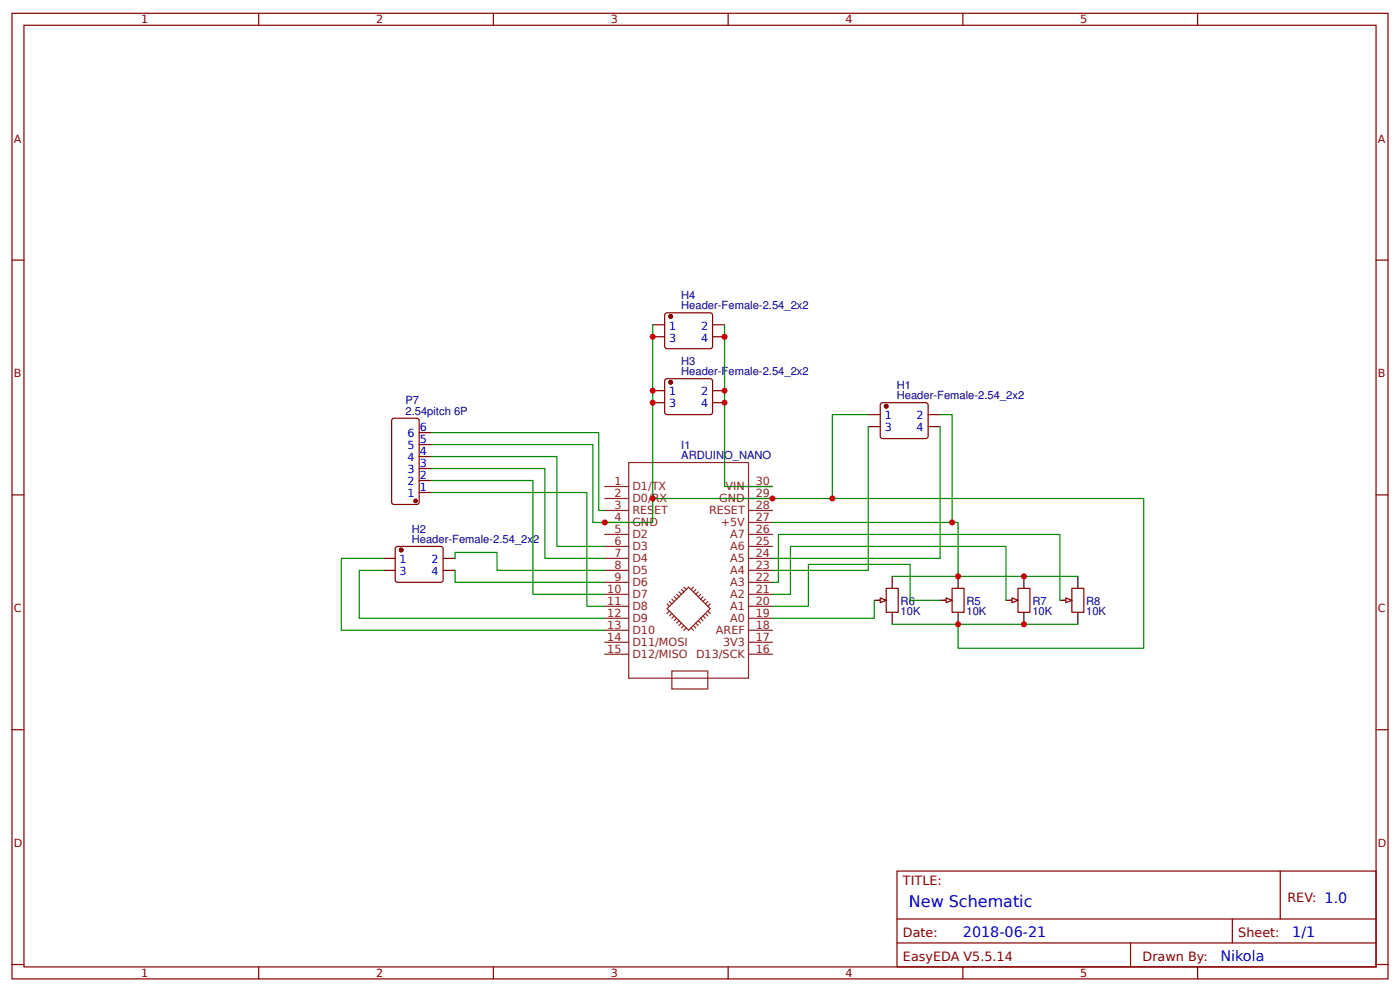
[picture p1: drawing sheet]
<svg xmlns="http://www.w3.org/2000/svg" width="309mm" height="219mm" viewBox="0 0 309 219" stroke-linecap="round" stroke-linejoin="round" font-family="sans-serif">
<g fill="none" stroke="#800" stroke-width=".26">
<path d="M2.6 2.9h304.1v213.3h-304.1zM5.3 5.6h298.7v207.9h-298.7zM57.1 2.9v2.7M109 2.9v2.7M160.9 2.9v2.7M212.7 2.9v2.7M264.6 2.9v2.7M2.6 57.4h2.7M304 57.4h2.7M2.6 109.3h2.7M304 109.3h2.7M208.5 132.6h1.3"/>
<path d="M210.3 129.9h2.7v5.3h-2.7zM2.6 161.2h2.7M304 161.2h2.7M198.2 192.4h105.8v21.1h-105.8zM282.8 192.4v10.6M2.6 213h2.7M57.1 213.5v2.7M109 213.5v2.7M160.9 213.5v2.7M198.2 203h105.8M198.2 208.3h105.8M212.7 213.5v2.7"/>
<path d="M249.8 208.3v5.2M264.6 213.5v2.7M272.3 203v5.3M304 213h2.7"/>
</g>
<g fill="none" stroke="#8d2323" stroke-width=".26">
<path d="M133.6 118h5.3M133.6 115.4h5.3M133.6 112.7h5.3M133.6 110.1h5.3M133.6 107.4h5.3M138.9 102.2h26.5v47.6h-26.5zM165.4 118h5.3M165.4 115.4h5.3M165.4 112.7h5.3M165.4 110.1h5.3M165.4 107.4h5.3M133.6 139.2h5.3"/>
<path d="M133.6 136.6h5.3M133.6 133.9h5.3M133.6 131.3h5.3M133.6 128.6h5.3M133.6 126h5.3M133.6 123.3h5.3M133.6 120.7h5.3M147.4 133.4l.5 .5M147.9 132.8l.5 .6M147.9 135l-.5 .5M148.4 132.3l.6 .5M148.4 135.5l-.5 .5"/>
<path d="M149 131.8l.5 .5M149 136l-.6 .6M149.5 131.3l.5 .5M149.5 136.6l-.5 .5M150 130.7l.5 .6M150 137.1l-.5 .5M150.5 130.2l.6 .5M150.5 137.6l-.5 .5M151.1 129.7l.5 .5M151.1 138.1l-.6 .6M151.6 138.7l-.5 .5M152.7 138.7l.5 .5"/>
<path d="M153.2 130.7l3.7 3.7-4.8 4.8-2.1-2.1M153.2 138.1l.5 .6M153.2 130.7l-1.1-1-4.7 4.7 2.6 2.7M153.2 129.7l-.5 .5M153.7 137.6l.6 .5M153.7 130.2l-.5 .5M154.3 137.1l.5 .5M154.3 130.7l-.6 .6M154.8 136.6l.5 .5M154.8 131.3l-.5 .5M155.3 136l.5 .6M155.3 131.8l-.5 .5"/>
<path d="M155.8 135.5l.6 .5M155.8 132.3l-.5 .5M156.4 135l.5 .5M156.4 132.8l-.6 .6M156.9 133.4l-.5 .5M165.4 139.2h5.3M165.4 136.6h5.3M165.4 133.9h5.3M165.4 131.3h5.3M165.4 128.6h5.3M165.4 126h5.3M165.4 123.3h5.3"/>
<path d="M165.4 120.7h5.3M133.6 141.8h5.3M133.6 144.5h5.3M148.4 148.2h8v4h-8zM165.4 141.8h5.3M165.4 144.5h5.3"/>
</g>
<path d="M207.7 132.6h2.6M211.7 127.3v2.6M211.7 135.2v2.7" fill="none" stroke="#000" stroke-width=".26"/>
<path d="M209 132.1l1.3 .5-1.3 .5z" fill="#efefef" stroke="#800" stroke-width=".26"/>
<path d="M193.1 132.6h2.7M197.1 127.3v2.6M197.1 135.2v2.7" fill="none" stroke="#000" stroke-width=".26"/>
<path d="M193.9 132.6h1.4M195.8 129.9h2.6v5.3h-2.6z" fill="none" stroke="#800" stroke-width=".26"/>
<path d="M194.5 132.1l1.3 .5-1.3 .5z" fill="#efefef" stroke="#800" stroke-width=".26"/>
<path d="M222.2 132.6h2.7M226.2 127.3v2.6M226.2 135.2v2.7" fill="none" stroke="#000" stroke-width=".26"/>
<path d="M223 132.6h1.4M224.9 129.9h2.6v5.3h-2.6z" fill="none" stroke="#800" stroke-width=".26"/>
<path d="M223.6 132.1l1.3 .5-1.3 .5z" fill="#efefef" stroke="#800" stroke-width=".26"/>
<path d="M234.2 132.6h2.6M238.1 127.3v2.6M238.1 135.2v2.7" fill="none" stroke="#000" stroke-width=".26"/>
<path d="M234.9 132.6h1.4M236.8 129.9h2.6v5.3h-2.6z" fill="none" stroke="#800" stroke-width=".26"/>
<path d="M235.5 132.1l1.3 .5-1.3 .5z" fill="#efefef" stroke="#800" stroke-width=".26"/>
<g fill="none" stroke="#080" stroke-width=".26">
<path d="M144.2 71.7v43.7h-13.2v-17.2h-35.8M160.1 71.7v35.7h10.6M95.2 95.5h37.1v17.2h1.3M191.8 91.6h-7.9v18.5M191.8 94.2v31.8h-21.1M207.7 91.6h2.6v23.8M207.7 94.2v29.1h-37M95.2 108.8h34.4v25.1h4M95.2 106.1h22.5v25.2h15.9M95.2 103.5h25.2v19.8h13.2M95.2 100.8h27.8v19.9h10.6M144.2 110.1h108.5v33.1h-41v-5.3"/>
<path d="M170.7 115.4h41v11.9M84.7 126h-5.3v10.6h54.2M84.7 123.3h-9.3v15.9h58.2M100.5 123.3v-1.3h9.3v4h23.8M100.5 126v2.6h33.1M170.7 131.3h3.9v-10.6h47.6v11.9M170.7 128.6h1.3v-10.6h62.2v14.6M193.1 132.6v4h-22.4M197.1 127.3h41M197.1 137.9h41M207.7 132.6h-6.6v-8h-22.5v9.3h-7.9"/>
</g>
<g fill="#800" stroke="#800" stroke-width=".26">
<circle cx="195.8" cy="89.7" r=".4"/>
<circle cx="88.6" cy="121.5" r=".4"/>
<circle cx="148.2" cy="84.4" r=".4"/>
<circle cx="148.2" cy="69.9" r=".4"/>
<circle cx="91.8" cy="110.6" r=".4"/>
</g>
<g fill="none" stroke="#800" stroke-width=".26">
<path d="M144.2 71.7h2.6M144.2 74.4h2.6M147.1 69.2h10.1l.2 .4v7.2l-.5 .2-9.8-.1-.3-.4v-6.9zM157.4 71.7h2.7M157.4 74.4h2.7M86.8 92.4h5.3l.4 .2 .1 18.3-.3 .4-5.3 .1-.4-.2-.1-18.3zM92.6 98.2h2.6M92.6 95.5h2.6M144.2 86.3h2.6M144.2 88.9h2.6M147.1 83.7h10.1l.2 .5v7.1l-.5 .3-9.8-.1-.3-.5v-6.8zM157.4 86.3h2.7"/>
<path d="M157.4 88.9h2.7M191.8 91.6h2.7M191.8 94.2h2.7M194.5 89.2l.5-.3 9.8 .1 .3 .5-.1 7.1-.5 .3-9.8-.1-.2-.5zM205.1 91.6h2.6M205.1 94.2h2.6M92.6 108.8h2.6M92.6 106.1h2.6M92.6 103.5h2.6M92.6 100.8h2.6M84.7 123.3h2.6M84.7 126h2.6"/>
<path d="M87.4 120.9l.4-.2h9.8l.3 .5-.1 7.2-.4 .2-9.8-.1-.3-.4zM97.9 123.3h2.6M97.9 126h2.6"/>
</g>
<g fill="#c00">
<circle cx="160.1" cy="88.9" r=".66"/>
<circle cx="144.2" cy="88.9" r=".66"/>
<circle cx="160.1" cy="86.3" r=".66"/>
<circle cx="160.1" cy="74.4" r=".66"/>
<circle cx="226.2" cy="137.9" r=".66"/>
<circle cx="211.7" cy="137.9" r=".66"/>
<circle cx="211.7" cy="127.3" r=".66"/>
<circle cx="226.2" cy="127.3" r=".66"/>
<circle cx="183.9" cy="110.1" r=".66"/>
<circle cx="210.3" cy="115.4" r=".66"/>
<circle cx="144.2" cy="86.3" r=".66"/>
<circle cx="144.2" cy="74.4" r=".66"/>
<circle cx="133.6" cy="115.4" r=".66"/>
<circle cx="144.2" cy="110.1" r=".66"/>
<circle cx="170.7" cy="110.1" r=".66"/>
</g>
<text font-size="3.5" fill="#00f" x="200.8" y="200.3">New Schematic</text>
<g font-size="3.2" fill="#00f">
<text x="212.7" y="206.9">2018-06-21</text>
<text x="285.5" y="206.9">1/1</text>
<text x="269.6" y="212.2">Nikola</text>
</g>
<g font-size="2.8" fill="#800">
<text x="199.5" y="195.6">TITLE:</text>
<text x="284.4" y="199.3">REV: 1.0</text>
<text x="199.5" y="206.9">Date:</text>
<text x="273.6" y="206.9">Sheet:</text>
<text x="199.5" y="212.2">EasyEDA V5.5.14</text>
<text x="252.4" y="212.2">Drawn By:</text>
</g>
<g font-size="2.5" fill="#800">
<text x="31.2" y="5.2">1</text>
<text x="83.1" y="5.2">2</text>
<text x="134.9" y="5.2">3</text>
<text x="186.8" y="5.2">4</text>
<text x="238.7" y="5.2">5</text>
<text x="3" y="31.5">A</text>
<text x="304.4" y="31.5">A</text>
<text x="3" y="83.4">B</text>
<text x="304.4" y="83.4">B</text>
<text x="3" y="135.2">C</text>
<text x="304.4" y="135.2">C</text>
<text x="3" y="187.1">D</text>
<text x="304.4" y="187.1">D</text>
<text x="31.2" y="215.8">1</text>
<text x="83.1" y="215.8">2</text>
<text x="134.9" y="215.8">3</text>
<text x="186.8" y="215.8">4</text>
<text x="238.7" y="215.8">5</text>
</g>
<g font-size="2.5" fill="#000080">
<text x="150.5" y="68.3">Header-Female-2.54_2x2</text>
<text x="150.5" y="66">H4</text>
<text x="150.5" y="82.8">Header-Female-2.54_2x2</text>
<text x="150.5" y="80.6">H3</text>
<text x="89.6" y="89.3">P7</text>
<text x="198.1" y="88.1">Header-Female-2.54_2x2</text>
<text x="198.1" y="85.9">H1</text>
<text x="89.6" y="91.6">2.54pitch 6P</text>
<text x="150.5" y="101.4">ARDUINO_NANO</text>
<text x="150.5" y="99.1">I1</text>
<text x="91" y="119.9">Header-Female-2.54_2x2</text>
<text x="91" y="117.6">H2</text>
<text x="199" y="135.8">10K</text>
<text x="199" y="133.5">R6</text>
<text x="213.5" y="135.8">10K</text>
<text x="213.5" y="133.5">R5</text>
<text x="228.1" y="135.8">10K</text>
<text x="228.1" y="133.5">R7</text>
<text x="240" y="135.8">10K</text>
<text x="240" y="133.5">R8</text>
</g>
<g font-size="2.5" fill="#00f">
<text x="147.8" y="72.8">1</text>
<text x="147.8" y="75.4">3</text>
<text x="154.9" y="75.4">4</text>
<text x="154.9" y="72.8">2</text>
<text x="147.8" y="87.3">1</text>
<text x="147.8" y="90">3</text>
<text x="154.9" y="90">4</text>
<text x="154.9" y="87.3">2</text>
<text x="92.7" y="95.3">6</text>
<text x="195.4" y="92.6">1</text>
<text x="195.4" y="95.3">3</text>
<text x="202.5" y="95.3">4</text>
<text x="202.5" y="92.6">2</text>
<text x="90.1" y="101.9">4</text>
<text x="90.1" y="99.2">5</text>
<text x="90.1" y="96.6">6</text>
<text x="92.7" y="100.6">4</text>
<text x="92.7" y="97.9">5</text>
<text x="90.1" y="107.2">2</text>
<text x="90.1" y="104.5">3</text>
<text x="92.7" y="105.9">2</text>
<text x="92.7" y="103.2">3</text>
<text x="90.1" y="109.8">1</text>
<text x="92.7" y="108.5">1</text>
<text x="88.3" y="124.4">1</text>
<text x="95.3" y="124.4">2</text>
<text x="88.3" y="127">3</text>
<text x="95.3" y="127">4</text>
</g>
<g font-size="2.5" fill="#8d2323">
<text x="135.7" y="107.2">1</text>
<text x="167" y="107.2">30</text>
<text x="135.7" y="112.5">3</text>
<text x="135.7" y="109.8">2</text>
<text x="139.7" y="113.5">RESET</text>
<text x="139.7" y="110.9">D0/RX</text>
<text x="139.7" y="108.2">D1/TX</text>
<text x="156.7" y="113.5">RESET</text>
<text x="158.9" y="110.9">GND</text>
<text x="160.3" y="108.2">VIN</text>
<text x="167" y="109.8">29</text>
<text x="167" y="112.5">28</text>
<text x="135.7" y="117.8">5</text>
<text x="135.7" y="115.1">4</text>
<text x="139.7" y="118.8">D2</text>
<text x="139.7" y="116.2">GND</text>
<text x="159.2" y="116.2">+5V</text>
<text x="161.3" y="118.8">A7</text>
<text x="167" y="115.1">27</text>
<text x="167" y="117.8">26</text>
<text x="135.7" y="125.7">8</text>
<text x="135.7" y="123.1">7</text>
<text x="135.7" y="120.4">6</text>
<text x="139.7" y="124.1">D4</text>
<text x="139.7" y="121.5">D3</text>
<text x="161.3" y="121.5">A6</text>
<text x="161.3" y="124.1">A5</text>
<text x="167" y="120.4">25</text>
<text x="167" y="123.1">24</text>
<text x="167" y="125.7">23</text>
<text x="134.2" y="131">10</text>
<text x="135.7" y="128.3">9</text>
<text x="139.7" y="129.4">D6</text>
<text x="139.7" y="126.8">D5</text>
<text x="161.3" y="126.8">A4</text>
<text x="161.3" y="129.4">A3</text>
<text x="167" y="128.3">22</text>
<text x="167" y="131">21</text>
<text x="134.2" y="136.3">12</text>
<text x="134.2" y="133.6">11</text>
<text x="139.7" y="137.3">D9</text>
<text x="139.7" y="134.7">D8</text>
<text x="139.7" y="132.1">D7</text>
<text x="161.3" y="132.1">A2</text>
<text x="161.3" y="134.7">A1</text>
<text x="161.3" y="137.3">A0</text>
<text x="167" y="133.6">20</text>
<text x="167" y="136.3">19</text>
<text x="134.2" y="141.6">14</text>
<text x="134.2" y="138.9">13</text>
<text x="139.7" y="142.6">D11/MOSI</text>
<text x="139.7" y="140">D10</text>
<text x="158.2" y="140">AREF</text>
<text x="159.7" y="142.6">3V3</text>
<text x="167" y="138.9">18</text>
<text x="167" y="141.6">17</text>
<text x="134.2" y="144.2">15</text>
<text x="139.7" y="145.3">D12/MISO</text>
<text x="153.8" y="145.3">D13/SCK</text>
<text x="167" y="144.2">16</text>
</g>
</svg>
